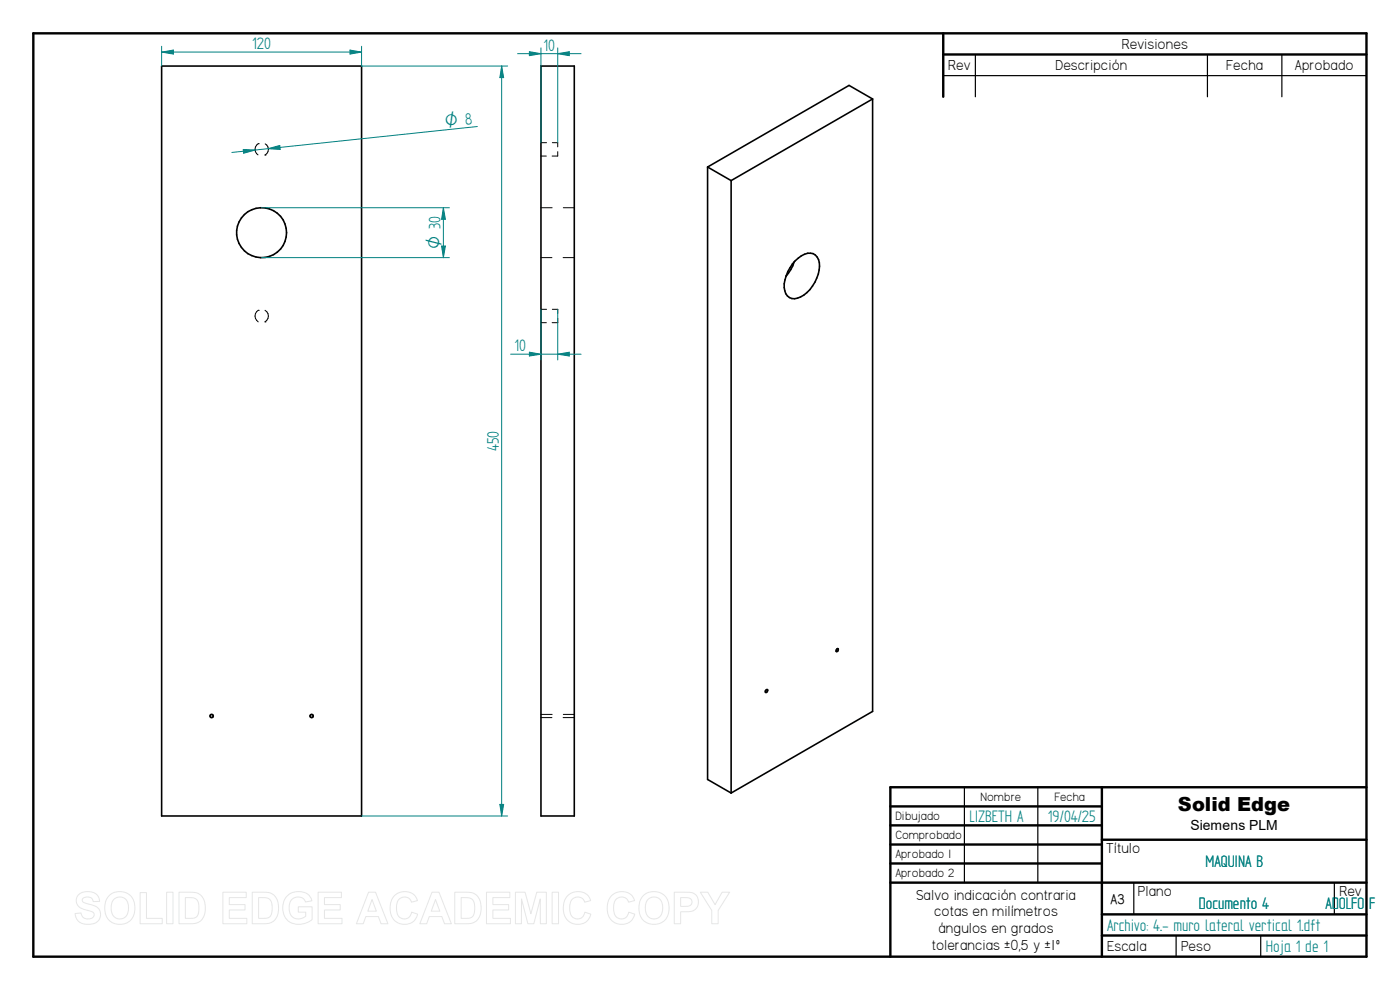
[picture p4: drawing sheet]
<svg xmlns="http://www.w3.org/2000/svg" width="297mm" height="210mm" viewBox="0 0 297 210" stroke-linecap="round" stroke-linejoin="round" font-family="sans-serif">
<g fill="none" stroke="#000" stroke-width=".51">
<path d="M7.1 7.1h282.8v195.8h-282.8zM200.1 7.1v13.4M200.1 11.6h89.8M188.9 171.1h44.9M188.9 175.1h44.9M188.9 179.2h44.9M233.8 167v35.9M233.8 178.1h56.1M289.9 167h-101v35.9M188.9 183.2h44.9M188.9 187.2h101M233.8 194h56.1"/>
<path d="M233.8 198.5h56.1"/>
</g>
<path d="M200.1 16h89.8M206.9 11.6v8.9M256.2 11.6v8.9M271.9 11.6v8.9M204.6 167v20.2M220.2 167v20.2M240.5 187.3v6.7M249.5 198.5v4.4M267.5 198.5v4.4M283.1 187.3v6.7" fill="none" stroke="#000" stroke-width=".25"/>
<g fill="none" stroke="#000" stroke-width=".34">
<path d="M34.3 14h42.4v159.1h-42.4zM114.8 14h7v159.1h-7zM150.1 35.4v130l5 2.8M150.1 35.4l5 2.9M155.1 38.3v129.9M185.1 21l-5-2.9-30 17.3M185.1 21v129.9l-30 17.3M185.1 21l-30 17.3M168.5 55.5a8.8 8.8 0 0 1-1.7 3.1M168.7 55.3a4 4 0 0 1 3.8-1.5 2.96 2.96 0 0 1 1.3 3.5 7.2 7.2 0 0 1-5.2 6.1 2.18 2.18 0 0 1-2.2-2.4 8.4 8.4 0 0 1 2.3-5.7zM177.5 137.7l.2-.1 .1 .2v.3l-.4 .1zM162.4 146.5l.3-.2h.2a.45 .45 0 0 1-.5 .6z"/>
<circle cx="55.5" cy="49.3" r="5.3"/>
<circle cx="44.9" cy="151.9" r=".35"/>
<circle cx="66.1" cy="151.9" r=".34"/>
</g>
<g fill="none" stroke="#000" stroke-width=".21">
<path d="M54.8 30.5h.1M54.8 30.5a1.4 1.4 0 0 0-.1 2.4M56.2 32.9h.1M56.3 30.5a1.36 1.36 0 0 1-.1 2.4M114.8 33.1h1.1M114.8 30.3h1.2M117.2 30.3h1.1v.9M118.3 32.2v.9h-1.2M114.8 44.1h2.3M114.8 54.7h2.3M119.5 54.7h2.3M119.5 44.1h2.3"/>
<path d="M54.8 65.8h.1M54.8 65.8a1.45 1.45 0 0 0 0 2.5M56.2 68.3h.1M56.2 65.8a1.41 1.41 0 0 1 0 2.5M114.8 68.5h1.1M114.8 65.6h1.2M117.2 65.6h1.1v.9M118.3 67.5v1h-1.2M114.8 151.6h2.3M114.8 152.2h2.3M119.5 152.2h2.3M119.5 151.6h2.3"/>
</g>
<path d="M51.6 31.7l2.5 .1-2.4 .7zM101.3 26.8l-52.1 5.5" fill="none" stroke="#008080" stroke-width=".21"/>
<path d="M51.6 31.7l2.5 .1-2.4 .7z" fill="#008080"/>
<path d="M56.9 31.5l2.5-.6v.8z" fill="none" stroke="#008080" stroke-width=".21"/>
<path d="M56.9 31.5l2.5-.6v.8z" fill="#008080"/>
<path d="M55.5 54.7h39.8M55.5 44.1h39.8M93.7 52.2h.8l-.4 2.5z" fill="none" stroke="#008080" stroke-width=".21"/>
<path d="M93.7 52.2h.8l-.4 2.5z" fill="#008080"/>
<path d="M94.1 44.1l.4 2.4h-.8z" fill="none" stroke="#008080" stroke-width=".21"/>
<path d="M94.1 44.1l.4 2.4h-.8z" fill="#008080"/>
<path d="M76.7 14h31M94.1 44.1v10.6M76.7 173.1h31M106 170.6h.8l-.4 2.5z" fill="none" stroke="#008080" stroke-width=".21"/>
<path d="M106 170.6h.8l-.4 2.5z" fill="#008080"/>
<path d="M106.4 14l.4 2.5h-.8z" fill="none" stroke="#008080" stroke-width=".21"/>
<path d="M106.4 14l.4 2.5h-.8z" fill="#008080"/>
<path d="M34.3 9.8v4.2M74.3 10.6l2.4 .4-2.4 .5zM76.7 9.8v4.2M106.4 14v159.1" fill="none" stroke="#008080" stroke-width=".21"/>
<path d="M74.3 10.6l2.4 .4-2.4 .5z" fill="#008080"/>
<path d="M34.3 11l2.5-.4v.9z" fill="none" stroke="#008080" stroke-width=".21"/>
<path d="M34.3 11l2.5-.4v.9z" fill="#008080"/>
<path d="M34.3 11h42.4M114.8 10.2v20.1M118.3 10.2v20.1M118.3 11.4l2.5-.4v.8z" fill="none" stroke="#008080" stroke-width=".21"/>
<path d="M118.3 11.4l2.5-.4v.8z" fill="#008080"/>
<path d="M112.3 11l2.5 .4-2.5 .4z" fill="none" stroke="#008080" stroke-width=".21"/>
<path d="M112.3 11l2.5 .4-2.5 .4z" fill="#008080"/>
<path d="M109.8 11.4h13.5M114.8 65.6v10.8M118.3 65.6v10.8M118.3 75.1l2.5-.4v.8z" fill="none" stroke="#008080" stroke-width=".21"/>
<path d="M118.3 75.1l2.5-.4v.8z" fill="#008080"/>
<path d="M112.3 74.7l2.5 .4-2.5 .4z" fill="none" stroke="#008080" stroke-width=".21"/>
<path d="M112.3 74.7l2.5 .4-2.5 .4z" fill="#008080"/>
<path d="M108.3 75.1h15" fill="none" stroke="#008080" stroke-width=".21"/>
<g fill="none" stroke="#e6e6e6" stroke-width=".21">
<path d="M16.6 189.9a3.1 3.1 0 0 1 4.1 .1l.4 1.2-1.3 .1a1.25 1.25 0 0 0-1.1-1 1.25 1.25 0 0 0-1.3 .6l.2 .5 .8 .3a3.8 3.8 0 0 1 2.7 1.3 2.16 2.16 0 0 1-.2 2.3 2.16 2.16 0 0 1-2.2 .8 2.41 2.41 0 0 1-2.8-2.3l1.3-.1a1.45 1.45 0 0 0 1.2 1.2 1.45 1.45 0 0 0 1.6-.9 1.29 1.29 0 0 0-1.3-.9 2.48 2.48 0 0 1-2.5-2.1l.1-.7zM23.1 190a3.3 3.3 0 0 1 3.9-.5 3.3 3.3 0 0 1 1.6 3.7 3.2 3.2 0 0 1-3.7 2.9 3.2 3.2 0 0 1-2.7-3.9l.3-1.3zM24.1 190.9a1.87 1.87 0 0 1 2.2-.4 1.87 1.87 0 0 1 1 2.1 1.87 1.87 0 0 1-.9 2.1 1.87 1.87 0 0 1-2.3-.3 3.2 3.2 0 0 1 0-3.5zM29.7 189.4h1.4v5.4h3.3v1.2h-4.7zM35.3 189.3h1.4v6.7h-1.4zM38 189.3h2.4a2.86 2.86 0 0 1 3.2 3.4 2.81 2.81 0 0 1-3.1 3.3h-2.5zM39.3 190.4a2.84 2.84 0 0 1 2.5 .6 3.5 3.5 0 0 1-.2 3.6l-.6 .2h-1.7zM47.3 189.3h4.9v1.1h-3.6v1.5h3.4v1.1h-3.4v1.8h3.8v1.2h-5.1zM53.5 189.3h2.5a2.86 2.86 0 0 1 3.1 3.4 2.81 2.81 0 0 1-3.1 3.3h-2.5zM54.9 190.4a2.84 2.84 0 0 1 2.5 .6 3.5 3.5 0 0 1-.3 3.6l-.6 .2h-1.6zM60.8 190.1a3.5 3.5 0 0 1 5 .2l.4 .8-1.4 .2a1.85 1.85 0 0 0-2.3-.9 1.85 1.85 0 0 0-1.2 2.1 2.07 2.07 0 0 0 1.1 2.3 2.07 2.07 0 0 0 2.5-.4v-.9h-1.6v-1.1h2.9v2.7a4 4 0 0 1-5.6-.3 4.1 4.1 0 0 1 .2-4.7zM67.5 189.3h4.9v1.1h-3.6v1.5h3.4v1.1h-3.4v1.8h3.8v1.2h-5.1z"/>
<path d="M78.2 189.3h1.5l2.6 6.7h-1.5l-.5-1.6h-2.7l-.5 1.6h-1.5zM78.9 190.8l.9 2.5h-1.8zM83.6 190.1a2.91 2.91 0 0 1 5 1l-1.3 .3a1.63 1.63 0 0 0-1.9-1.1 1.63 1.63 0 0 0-1.3 1.8 2.28 2.28 0 0 0 1.3 2.8 1.54 1.54 0 0 0 1.9-1.4l1.3 .4a2.99 2.99 0 0 1-3.5 2.1 2.99 2.99 0 0 1-2.3-3.3l.2-1.5zM91.6 189.3h1.5l2.7 6.7h-1.5l-.6-1.6h-2.6l-.6 1.6h-1.4zM92.4 190.8l.9 2.5h-1.8zM96.5 189.3h2.4a2.86 2.86 0 0 1 3.2 3.4 2.81 2.81 0 0 1-3.1 3.3h-2.5zM97.8 190.4a2.84 2.84 0 0 1 2.5 .6 3.5 3.5 0 0 1-.2 3.6l-.6 .2h-1.7zM103.2 189.3h5v1.1h-3.6v1.5h3.3v1.1h-3.3v1.8h3.7v1.2h-5.1zM109.3 189.3h2.1l1.2 4.5 1.3-4.5h2v6.7h-1.3v-5.3l-1.4 5.3h-1.2l-1.4-5.3v5.3h-1.3zM117.1 189.3h1.4v6.7h-1.4zM120.4 190.1a2.91 2.91 0 0 1 4.9 1l-1.3 .3a1.63 1.63 0 0 0-1.9-1.1 1.63 1.63 0 0 0-1.2 1.8 2.28 2.28 0 0 0 1.3 2.8 1.54 1.54 0 0 0 1.9-1.4l1.2 .4a2.99 2.99 0 0 1-3.5 2.1 2.99 2.99 0 0 1-2.3-3.3l.2-1.5zM129.7 190.1a2.91 2.91 0 0 1 4.9 1l-1.3 .3a1.63 1.63 0 0 0-1.9-1.1 1.63 1.63 0 0 0-1.2 1.8 2.28 2.28 0 0 0 1.3 2.8 1.54 1.54 0 0 0 1.9-1.4l1.3 .4a2.99 2.99 0 0 1-3.5 2.1 2.99 2.99 0 0 1-2.4-3.3l.2-1.5z"/>
<path d="M136.5 190a3.3 3.3 0 0 1 3.9-.5 3.3 3.3 0 0 1 1.5 3.7 3.2 3.2 0 0 1-3.7 2.9 3.2 3.2 0 0 1-2.6-3.9l.3-1.3zM137.4 190.9a1.87 1.87 0 0 1 2.3-.4 1.87 1.87 0 0 1 .9 2.1 1.87 1.87 0 0 1-.9 2.1 1.87 1.87 0 0 1-2.3-.3 3.2 3.2 0 0 1 0-3.5zM143 189.3h2.2a2.52 2.52 0 0 1 2.8 1 2.12 2.12 0 0 1-.2 2.3 2.12 2.12 0 0 1-2.1 .8h-1.3v2.6h-1.4zM144.4 190.4h.7a1.36 1.36 0 0 1 1.7 .7 1 1 0 0 1-1.3 1.2h-1.1zM148.6 189.3h1.6l1.5 2.6 1.5-2.6h1.6l-2.4 3.9v2.8h-1.4v-2.9z"/>
</g>
<text font-size="4.1" x="249.9" y="172">Solid Edge</text>
<g font-size="4" fill="#008080">
<text x="53.5" y="10.5">120</text>
<text x="115.3" y="10.8">10</text>
<text x="109.2" y="74.5">10</text>
<text x="105.8" y="95.7" transform="rotate(-90 105.8 95.7)">450</text>
<text x="205.7" y="174.3">LIZBETH A</text>
<text x="222.3" y="174.3">19/04/25</text>
<text x="255.7" y="183.9">MAQUINA B</text>
<text x="234.9" y="197.4">Archivo: 4.- muro lateral vertical 1.dft</text>
<text x="254.3" y="192.7">Documento 4</text>
<text x="281.2" y="192.7">ADOLFO F</text>
<text x="268.5" y="201.9">Hoja 1 de 1</text>
</g>
<g font-size="3.8" fill="#008080">
<text x="94.5" y="26.9" transform="rotate(-6 94.5 26.9)">O 8</text>
<text x="93.5" y="52.9" transform="rotate(-90 93.5 52.9)">O 30</text>
</g>
<g font-size="3.5">
<text x="238" y="10.4">Revisiones</text>
<text x="201.2" y="14.9">Rev</text>
<text x="223.9" y="14.9">Descripción</text>
<text x="260.2" y="14.9">Fecha</text>
<text x="274.7" y="14.9">Aprobado</text>
<text x="234.7" y="181">Título</text>
<text x="194.4" y="190.8">Salvo indicación contraria</text>
<text x="241.4" y="190.1">Plano</text>
<text x="284.1" y="190.1">Rev</text>
<text x="198.2" y="194.4">cotas en milímetros</text>
<text x="199.1" y="198">ángulos en grados</text>
<text x="197.7" y="201.5">tolerancias ±0,5 y ±1º</text>
<text x="234.9" y="201.8">Escala</text>
<text x="250.6" y="201.8">Peso</text>
</g>
<text font-size="3.4" x="235.6" y="191.7">A3</text>
<text font-size="3" x="252.6" y="176">Siemens PLM</text>
<g font-size="2.9">
<text x="189.9" y="174">Dibujado</text>
<text x="208" y="170">Nombre</text>
<text x="223.7" y="170">Fecha</text>
<text x="189.9" y="178">Comprobado</text>
<text x="189.9" y="182.1">Aprobado 1</text>
<text x="189.9" y="186.1">Aprobado 2</text>
</g>
</svg>
